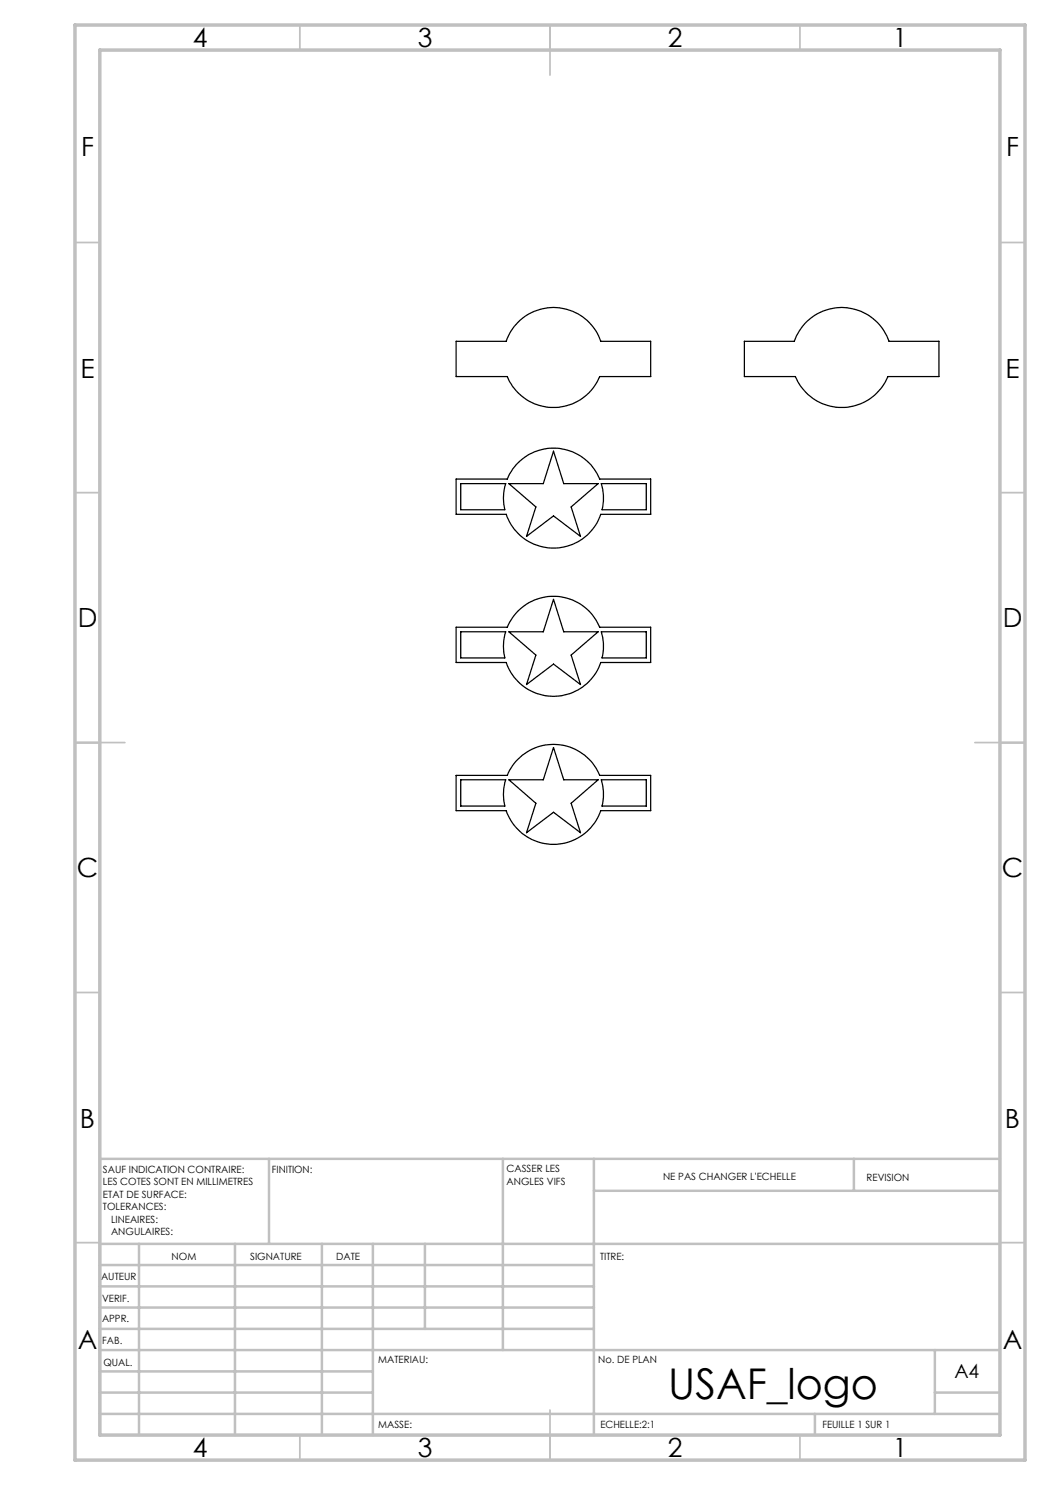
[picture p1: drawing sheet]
<svg xmlns="http://www.w3.org/2000/svg" width="210mm" height="297mm" viewBox="0 0 210 297" stroke-linecap="round" stroke-linejoin="round" font-family="sans-serif">
<g fill="none" stroke="#c0c0c0" stroke-width=".35">
<path d="M60 5v5M110 5v10M160 5v5M15 48.5h5M200 48.5h5M15 98.5h5M200 98.5h5M15 148.5h10M195 148.5h10M15 198.5h5M200 198.5h5M15 248.5h5"/>
<path d="M200 248.5h5M60 287v5M110 282v10M160 287v5"/>
</g>
<g fill="none" stroke="#c0c0c0" stroke-width=".5">
<path d="M53.8 231.8v17M100.6 231.8v38.2M118.8 231.8v55.2M118.8 238.2h81.2M170.8 231.8v6.4M200 231.8h-180v55.2M20 248.8h180M20 257.3h98.8M20 253h98.8M27.8 248.8v38.2M47 248.8v38.2M64.4 248.8v38.2"/>
<path d="M74.6 248.8v38.2M85 248.8v17M20 265.8h98.8M20 261.5h98.8M20 278.5h54.6M20 274.3h54.6M20 270h180M187 278.5h13M187 270v12.8M20 282.8h180M163 282.8v4.2"/>
</g>
<path d="M15 5h190v287h-190zM20 10h180v277h-180z" fill="none" stroke="#c0c0c0" stroke-width=".7"/>
<g fill="none" stroke="#000" stroke-width=".25">
<path d="M91.2 68.3h10a10 10 0 0 1 9.5-6.8 10 10 0 0 1 9.5 6.8h9.9v7h-10.2a10 10 0 0 1-9.2 6.2 10 10 0 0 1-9.2-6.2h-10.3zM148.9 68.3h10a10 10 0 0 1 9.4-6.8 10 10 0 0 1 9.5 6.8h10v7h-10.2a10 10 0 0 1-9.3 6.2 10 10 0 0 1-9.2-6.2h-10.2zM91.2 95.8h10.3a10 10 0 0 1 9.2-6.2 10 10 0 0 1 9.2 6.2h10.2v7.1h-9.9a10 10 0 0 1-9.5 6.7 10 10 0 0 1-9.5-6.7h-10zM92.1 96.7h9a9.9 9.9 0 0 0-.1 5.2h-8.9zM101.8 96.7h6.9l2-6.5 2 6.5h6.9l-5.4 4.7 1.9 5.9-5.4-4.1-5.4 4.1 1.9-5.9zM120.3 96.7h9v5.2h-8.9a9.9 9.9 0 0 0-.1-5.2zM91.2 125.4h10.3a10 10 0 0 1 9.2-6.1 10 10 0 0 1 9.2 6.1h10.2v7.1h-9.9a10 10 0 0 1-9.5 6.8 10 10 0 0 1-9.5-6.8h-10zM92.1 126.4h9a9.9 9.9 0 0 0-.1 5.2h-8.9zM101.8 126.4h6.9l2-6.5 2 6.5h6.9l-5.4 4.6 1.9 5.9-5.4-4.1-5.4 4.1 1.9-5.9zM120.3 126.4h9v5.2h-8.9a9.9 9.9 0 0 0-.1-5.2zM91.2 155.1h10.3a10 10 0 0 1 9.2-6.2 10 10 0 0 1 9.2 6.2h10.2v7h-9.9a10 10 0 0 1-9.5 6.8 10 10 0 0 1-9.5-6.8h-10zM92.1 156h9a10.1 10.1 0 0 0-.1 5.2h-8.9z"/>
<path d="M101.8 156h6.9l2-6.5 2 6.5h6.9l-5.4 4.7 1.9 5.8-5.4-4-5.4 4 1.9-5.8zM120.3 156h9v5.2h-8.9a10.1 10.1 0 0 0-.1-5.2z"/>
</g>
<text font-size="8.5" x="133.7" y="279.7">USAF_logo</text>
<g font-size="5.3">
<text x="38.5" y="9.5">4</text>
<text x="83.5" y="9.5">3</text>
<text x="133.6" y="9.5">2</text>
<text x="178.6" y="9.5">1</text>
<text x="16.2" y="31.2">F</text>
<text x="201.2" y="31.2">F</text>
<text x="16.1" y="75.5">E</text>
<text x="201.1" y="75.5">E</text>
<text x="15.5" y="125.5">D</text>
<text x="200.5" y="125.5">D</text>
<text x="15.4" y="175.5">C</text>
<text x="200.4" y="175.5">C</text>
<text x="16" y="225.5">B</text>
<text x="201" y="225.5">B</text>
<text x="15.5" y="269.7">A</text>
<text x="200.5" y="269.7">A</text>
<text x="38.5" y="291.5">4</text>
<text x="83.5" y="291.5">3</text>
<text x="133.6" y="291.5">2</text>
<text x="178.6" y="291.5">1</text>
</g>
<text font-size="3.9" x="190.9" y="275.5">A4</text>
<g font-size="2">
<text x="20.6" y="234.6">SAUF INDICATION CONTRAIRE:</text>
<text x="20.6" y="237.1">LES COTES SONT EN MILLIMETRES</text>
<text x="20.6" y="239.6">ETAT DE SURFACE:</text>
<text x="54.4" y="234.6">FINITION:</text>
<text x="101.3" y="234.5">CASSER LES</text>
<text x="101.3" y="237">ANGLES VIFS</text>
<text x="132.6" y="236">NE PAS CHANGER L'ECHELLE</text>
<text x="173.3" y="236.2">REVISION</text>
<text x="20.6" y="242.1">TOLERANCES:</text>
<text x="22.2" y="244.6">LINEAIRES:</text>
<text x="22.2" y="247.1">ANGULAIRES:</text>
<text x="34.3" y="252">NOM</text>
<text x="50" y="251.9">SIGNATURE</text>
<text x="67.2" y="251.9">DATE</text>
<text x="120" y="251.9">TITRE:</text>
<text x="20.2" y="256.1">AUTEUR</text>
<text x="20.4" y="260.3">VERIF.</text>
<text x="20.4" y="264.4">APPR.</text>
<text x="20.5" y="268.8">FAB.</text>
<text x="20.7" y="273.1">QUAL.</text>
<text x="75.7" y="272.5">MATERIAU:</text>
<text x="119.6" y="272.5">No. DE PLAN</text>
<text x="75.6" y="285.5">MASSE:</text>
<text x="120.1" y="285.6">ECHELLE:2:1</text>
<text x="164.5" y="285.6">FEUILLE 1 SUR 1</text>
</g>
</svg>
